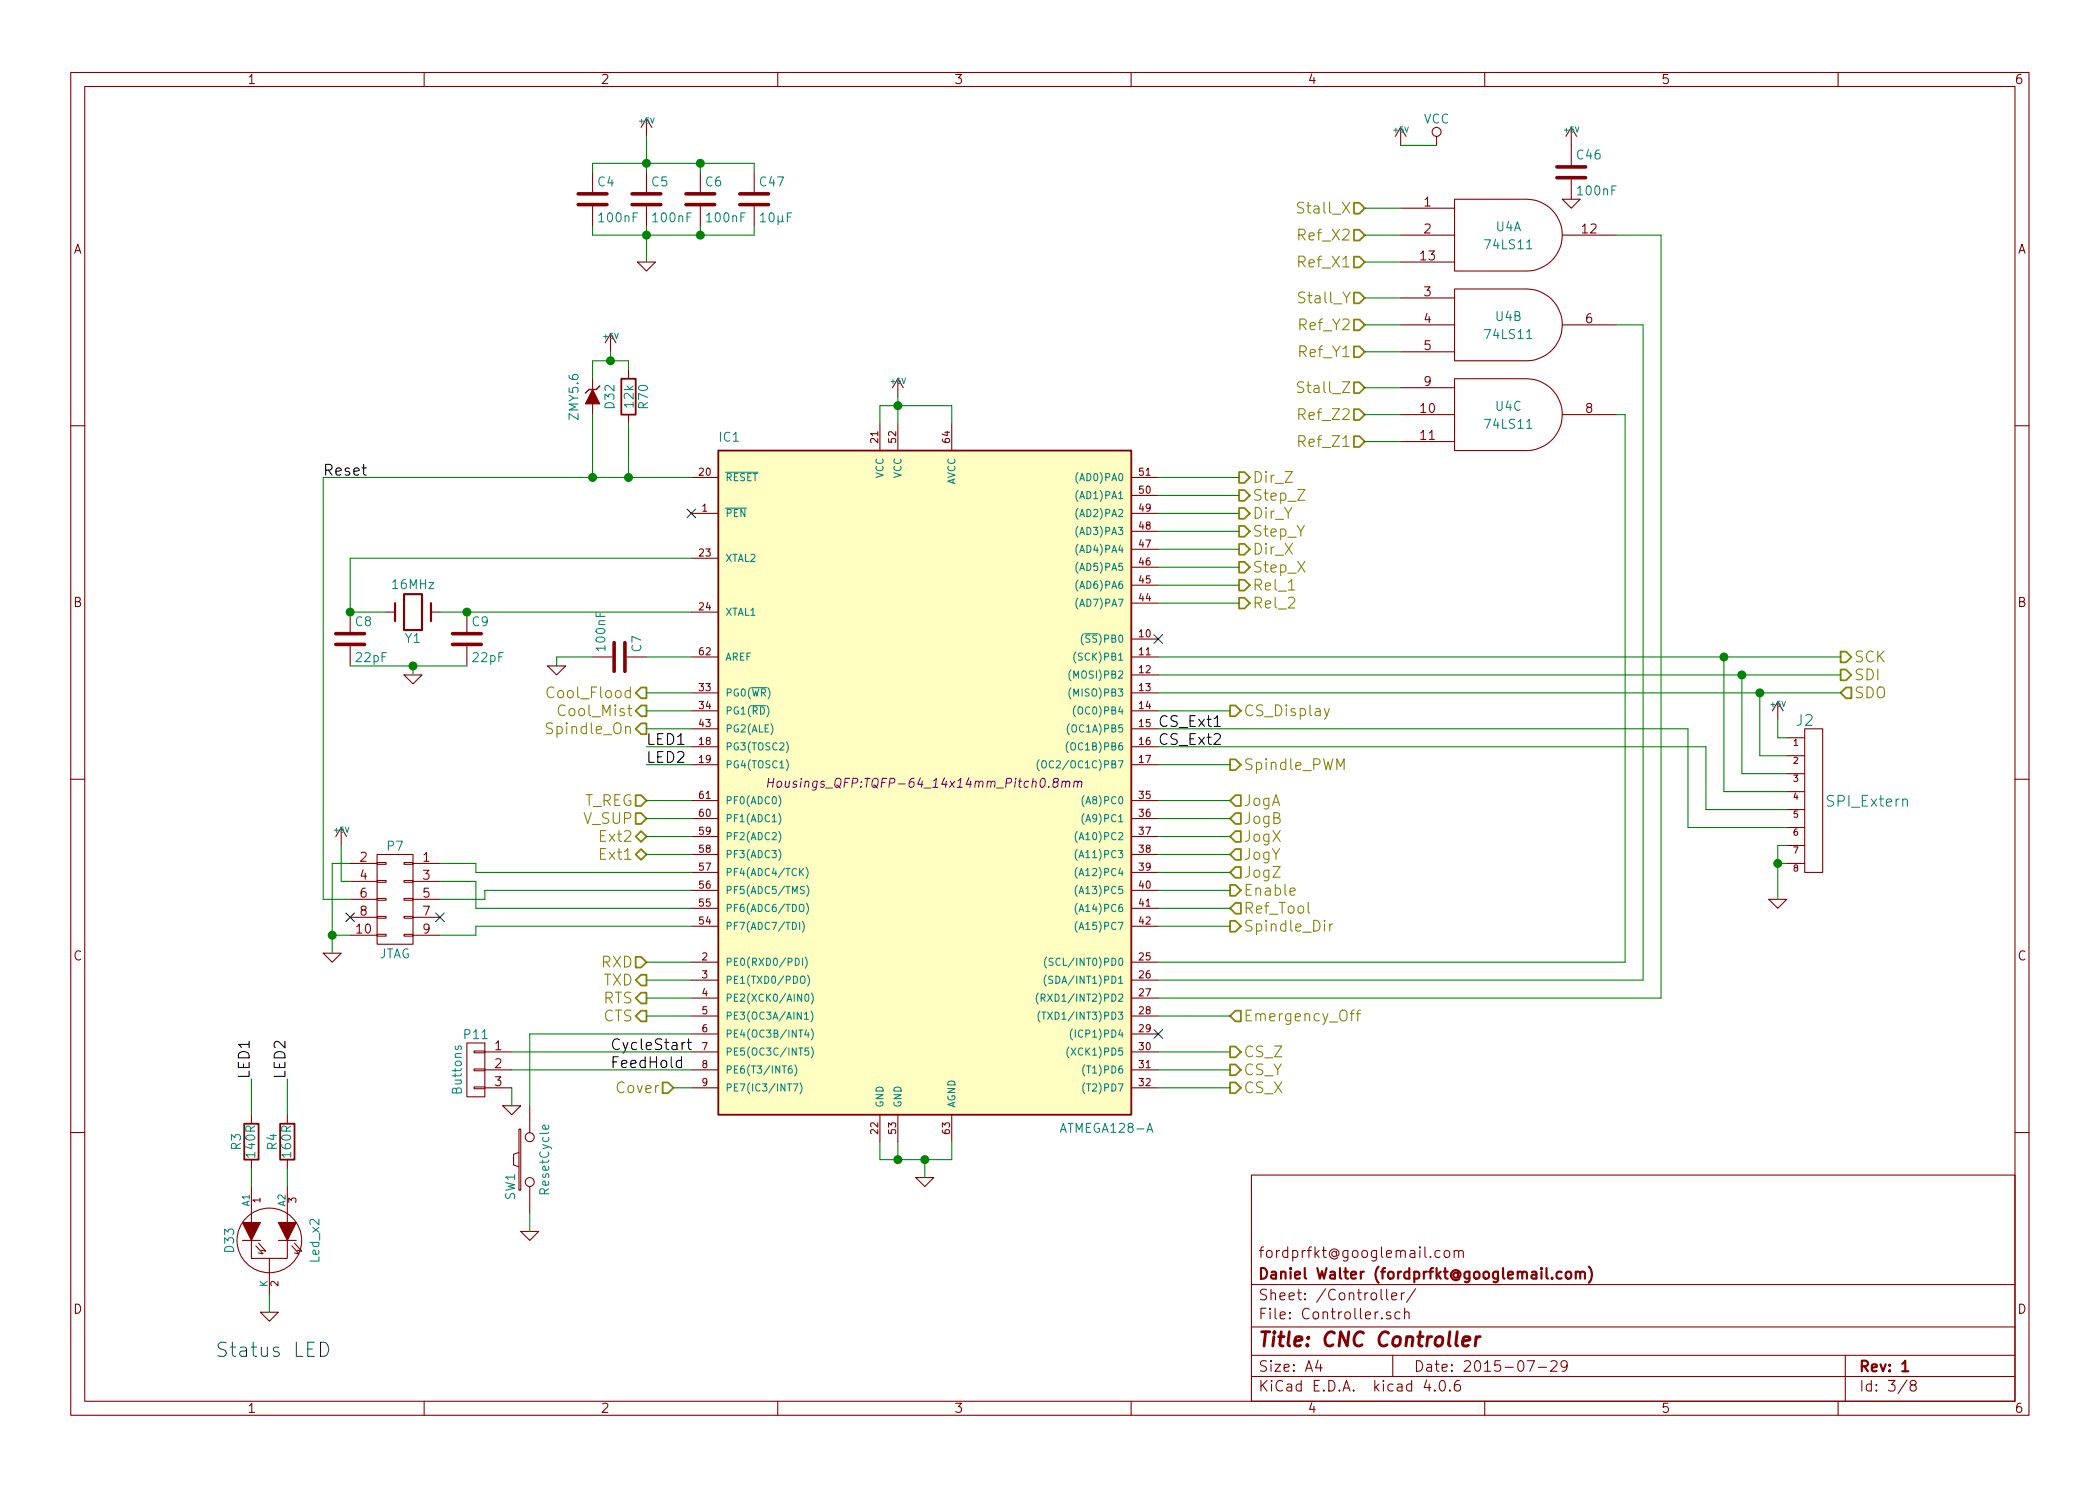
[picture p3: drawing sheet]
EESchema Schematic File Version 2
LIBS:StepperController-rescue
LIBS:74xgxx
LIBS:74xx
LIBS:ac-dc
LIBS:actel
LIBS:adc-dac
LIBS:Altera
LIBS:analog_devices
LIBS:analog_switches
LIBS:atmel
LIBS:audio
LIBS:bbd
LIBS:brooktre
LIBS:cmos_ieee
LIBS:cmos4000
LIBS:conn
LIBS:contrib
LIBS:cypress
LIBS:dc-dc
LIBS:device
LIBS:digital-audio
LIBS:diode
LIBS:display
LIBS:dsp
LIBS:elec-unifil
LIBS:ESD_Protection
LIBS:ftdi
LIBS:gennum
LIBS:graphic
LIBS:hc11
LIBS:intel
LIBS:interface
LIBS:ir
LIBS:Lattice
LIBS:linear
LIBS:logo
LIBS:maxim
LIBS:memory
LIBS:microchip
LIBS:microchip_dspic33dsc
LIBS:microchip_pic10mcu
LIBS:microchip_pic12mcu
LIBS:microchip_pic16mcu
LIBS:microchip_pic18mcu
LIBS:microchip_pic32mcu
LIBS:microcontrollers
LIBS:motor_drivers
LIBS:motorola
LIBS:msp430
LIBS:nordicsemi
LIBS:nxp_armmcu
LIBS:onsemi
LIBS:opto
LIBS:Oscillators
LIBS:philips
LIBS:power
LIBS:Power_Management
LIBS:powerint
LIBS:pspice
LIBS:references
LIBS:regul
LIBS:relays
LIBS:rfcom
LIBS:sensors
LIBS:silabs
LIBS:siliconi
LIBS:stm8
LIBS:stm32
LIBS:supertex
LIBS:switches
LIBS:texas
LIBS:transf
LIBS:transistors
LIBS:ttl_ieee
LIBS:valves
LIBS:video
LIBS:Worldsemi
LIBS:Xicor
LIBS:xilinx
LIBS:Zilog
LIBS:StepperController-cache
EELAYER 25 0
EELAYER END
$Descr A4 11693 8268
encoding utf-8
Sheet 3 8
Title "CNC Controller"
Date "2015-07-29"
Rev "1"
Comp "Daniel Walter (fordprfkt@googlemail.com)"
Comment1 "fordprfkt@googlemail.com"
Comment2 ""
Comment3 ""
Comment4 ""
$EndDescr
Text HLabel 3600 5350 0    60   Input ~ 0
RXD
Text HLabel 3600 5450 0    60   Output ~ 0
TXD
Text HLabel 3600 5550 0    60   Output ~ 0
RTS
Text HLabel 3600 5650 0    60   Output ~ 0
CTS
$Comp
L GND-RESCUE-StepperController #PWR020
U 1 1
P 5150 6550
F 0 "#PWR020" H 5150 6550 30  0001 C CNN
F 1 "GND" H 5150 6480 30  0001 C CNN
F 2 "" H 5150 6550 60  0000 C CNN
F 3 "" H 5150 6550 60  0000 C CNN
	1    5150 6550
	1    0    0    -1  
$EndComp
$Comp
L +5V #PWR021
U 1 1
P 5000 2200
F 0 "#PWR021" H 5000 2290 20  0001 C CNN
F 1 "+5V" H 5000 2290 30  0000 C CNN
F 2 "" H 5000 2200 60  0000 C CNN
F 3 "" H 5000 2200 60  0000 C CNN
	1    5000 2200
	1    0    0    -1  
$EndComp
Text HLabel 10250 3650 2    60   Output ~ 0
SCK
Text HLabel 10250 3850 2    60   Input ~ 0
SDO
Text HLabel 10250 3750 2    60   Output ~ 0
SDI
$Comp
L C C4
U 1 1
P 3300 1100
F 0 "C4" H 3325 1200 50  0000 L CNN
F 1 "100nF" H 3325 1000 50  0000 L CNN
F 2 "Capacitors_SMD:C_0805_HandSoldering" H 3338 950 30  0001 C CNN
F 3 "" H 3300 1100 60  0000 C CNN
	1    3300 1100
	1    0    0    -1  
$EndComp
$Comp
L C C5
U 1 1
P 3600 1100
F 0 "C5" H 3625 1200 50  0000 L CNN
F 1 "100nF" H 3625 1000 50  0000 L CNN
F 2 "Capacitors_SMD:C_0805_HandSoldering" H 3638 950 30  0001 C CNN
F 3 "" H 3600 1100 60  0000 C CNN
	1    3600 1100
	1    0    0    -1  
$EndComp
$Comp
L C C6
U 1 1
P 3900 1100
F 0 "C6" H 3925 1200 50  0000 L CNN
F 1 "100nF" H 3925 1000 50  0000 L CNN
F 2 "Capacitors_SMD:C_0805_HandSoldering" H 3938 950 30  0001 C CNN
F 3 "" H 3900 1100 60  0000 C CNN
	1    3900 1100
	1    0    0    -1  
$EndComp
$Comp
L C C7
U 1 1
P 3450 3650
F 0 "C7" H 3475 3750 50  0000 L CNN
F 1 "100nF" H 3475 3550 50  0000 L CNN
F 2 "Capacitors_SMD:C_0805_HandSoldering" H 3488 3500 30  0001 C CNN
F 3 "" H 3450 3650 60  0000 C CNN
	1    3450 3650
	0    1    -1   0   
$EndComp
$Comp
L +5V #PWR022
U 1 1
P 3600 750
F 0 "#PWR022" H 3600 840 20  0001 C CNN
F 1 "+5V" H 3600 840 30  0000 C CNN
F 2 "" H 3600 750 60  0000 C CNN
F 3 "" H 3600 750 60  0000 C CNN
	1    3600 750 
	1    0    0    -1  
$EndComp
$Comp
L GND-RESCUE-StepperController #PWR023
U 1 1
P 3600 1450
F 0 "#PWR023" H 3600 1450 30  0001 C CNN
F 1 "GND" H 3600 1380 30  0001 C CNN
F 2 "" H 3600 1450 60  0000 C CNN
F 3 "" H 3600 1450 60  0000 C CNN
	1    3600 1450
	1    0    0    -1  
$EndComp
Text HLabel 6900 3150 2    60   Output ~ 0
Step_X
Text HLabel 6900 3050 2    60   Output ~ 0
Dir_X
Text HLabel 6900 2950 2    60   Output ~ 0
Step_Y
Text HLabel 6900 2850 2    60   Output ~ 0
Dir_Y
Text HLabel 6900 2750 2    60   Output ~ 0
Step_Z
Text HLabel 6900 2650 2    60   Output ~ 0
Dir_Z
Text HLabel 7600 1450 0    60   Input ~ 0
Ref_X1
Text HLabel 7600 1300 0    60   Input ~ 0
Ref_X2
Text HLabel 7600 1950 0    60   Input ~ 0
Ref_Y1
Text HLabel 7600 1800 0    60   Input ~ 0
Ref_Y2
Text HLabel 7600 2450 0    60   Input ~ 0
Ref_Z1
Text HLabel 7600 2300 0    60   Input ~ 0
Ref_Z2
Text HLabel 7600 1150 0    60   Input ~ 0
Stall_X
Text HLabel 7600 1650 0    60   Input ~ 0
Stall_Y
Text HLabel 7600 2150 0    60   Input ~ 0
Stall_Z
Text HLabel 6850 4950 2    60   Output ~ 0
Enable
Text HLabel 6850 6050 2    60   Output ~ 0
CS_X
Text HLabel 6850 5950 2    60   Output ~ 0
CS_Y
Text HLabel 6850 5850 2    60   Output ~ 0
CS_Z
Text HLabel 6900 3250 2    60   Output ~ 0
Rel_1
Text HLabel 6900 3350 2    60   Output ~ 0
Rel_2
Text HLabel 6850 5650 2    60   Input ~ 0
Emergency_Off
Text HLabel 6850 4250 2    60   Output ~ 0
Spindle_PWM
Text HLabel 6850 3950 2    60   Output ~ 0
CS_Display
Text HLabel 6850 5050 2    60   Input ~ 0
Ref_Tool
$Comp
L GND-RESCUE-StepperController #PWR024
U 1 1
P 2850 6150
F 0 "#PWR024" H 2850 6150 30  0001 C CNN
F 1 "GND" H 2850 6080 30  0001 C CNN
F 2 "" H 2850 6150 60  0000 C CNN
F 3 "" H 2850 6150 60  0000 C CNN
	1    2850 6150
	1    0    0    -1  
$EndComp
$Comp
L R R4
U 1 1
P 1600 6350
F 0 "R4" V 1680 6350 50  0000 C CNN
F 1 "160R" V 1600 6350 50  0000 C CNN
F 2 "Resistors_SMD:R_0805_HandSoldering" V 1530 6350 30  0001 C CNN
F 3 "" H 1600 6350 30  0000 C CNN
	1    1600 6350
	-1   0    0    1   
$EndComp
$Comp
L R R3
U 1 1
P 1400 6350
F 0 "R3" V 1480 6350 50  0000 C CNN
F 1 "140R" V 1400 6350 50  0000 C CNN
F 2 "Resistors_SMD:R_0805_HandSoldering" V 1330 6350 30  0001 C CNN
F 3 "" H 1400 6350 30  0000 C CNN
	1    1400 6350
	-1   0    0    1   
$EndComp
$Comp
L GND-RESCUE-StepperController #PWR025
U 1 1
P 9900 5000
F 0 "#PWR025" H 9900 5000 30  0001 C CNN
F 1 "GND" H 9900 4930 30  0001 C CNN
F 2 "" H 9900 5000 60  0000 C CNN
F 3 "" H 9900 5000 60  0000 C CNN
	1    9900 5000
	1    0    0    -1  
$EndComp
$Comp
L +5V #PWR026
U 1 1
P 9900 4000
F 0 "#PWR026" H 9900 4090 20  0001 C CNN
F 1 "+5V" H 9900 4090 30  0000 C CNN
F 2 "" H 9900 4000 60  0000 C CNN
F 3 "" H 9900 4000 60  0000 C CNN
	1    9900 4000
	1    0    0    -1  
$EndComp
$Comp
L HEADER_8 J2
U 1 1
P 10050 4450
F 0 "J2" H 10050 4900 60  0000 C CNN
F 1 "SPI_Extern" H 10400 4450 60  0000 C CNN
F 2 "w_conn_strip:vasch_strip_4x2" H 10050 4450 60  0001 C CNN
F 3 "" H 10050 4450 60  0000 C CNN
	1    10050 4450
	1    0    0    -1  
$EndComp
Text HLabel 3600 4050 0    60   Output ~ 0
Spindle_On
$Comp
L +5V #PWR027
U 1 1
P 7800 800
F 0 "#PWR027" H 7800 890 20  0001 C CNN
F 1 "+5V" H 7800 890 30  0000 C CNN
F 2 "" H 7800 800 60  0000 C CNN
F 3 "" H 7800 800 60  0000 C CNN
	1    7800 800 
	1    0    0    -1  
$EndComp
$Comp
L C C46
U 1 1
P 8750 950
F 0 "C46" H 8775 1050 50  0000 L CNN
F 1 "100nF" H 8775 850 50  0000 L CNN
F 2 "Capacitors_SMD:C_0805_HandSoldering" H 8788 800 30  0001 C CNN
F 3 "" H 8750 950 60  0000 C CNN
	1    8750 950 
	1    0    0    -1  
$EndComp
$Comp
L +5V #PWR028
U 1 1
P 8750 800
F 0 "#PWR028" H 8750 890 20  0001 C CNN
F 1 "+5V" H 8750 890 30  0000 C CNN
F 2 "" H 8750 800 60  0000 C CNN
F 3 "" H 8750 800 60  0000 C CNN
	1    8750 800 
	1    0    0    -1  
$EndComp
$Comp
L GND-RESCUE-StepperController #PWR029
U 1 1
P 8750 1100
F 0 "#PWR029" H 8750 1100 30  0001 C CNN
F 1 "GND" H 8750 1030 30  0001 C CNN
F 2 "" H 8750 1100 60  0000 C CNN
F 3 "" H 8750 1100 60  0000 C CNN
	1    8750 1100
	1    0    0    -1  
$EndComp
$Comp
L GND-RESCUE-StepperController #PWR030
U 1 1
P 3100 3700
F 0 "#PWR030" H 3100 3700 30  0001 C CNN
F 1 "GND" H 3100 3630 30  0001 C CNN
F 2 "" H 3100 3700 60  0000 C CNN
F 3 "" H 3100 3700 60  0000 C CNN
	1    3100 3700
	1    0    0    -1  
$EndComp
Text HLabel 3750 6050 0    60   Input ~ 0
Cover
$Comp
L Crystal Y1
U 1 1
P 2300 3400
F 0 "Y1" H 2300 3550 50  0000 C CNN
F 1 "16MHz" H 2300 3250 50  0000 C CNN
F 2 "w_crystal:hc-49_smd" H 2300 3400 50  0001 C CNN
F 3 "" H 2300 3400 50  0000 C CNN
	1    2300 3400
	-1   0    0    1   
$EndComp
$Comp
L C C8
U 1 1
P 1950 3550
F 0 "C8" H 1975 3650 50  0000 L CNN
F 1 "22pF" H 1975 3450 50  0000 L CNN
F 2 "Capacitors_SMD:C_0805_HandSoldering" H 1988 3400 30  0001 C CNN
F 3 "" H 1950 3550 60  0000 C CNN
	1    1950 3550
	1    0    0    -1  
$EndComp
$Comp
L C C9
U 1 1
P 2600 3550
F 0 "C9" H 2625 3650 50  0000 L CNN
F 1 "22pF" H 2625 3450 50  0000 L CNN
F 2 "Capacitors_SMD:C_0805_HandSoldering" H 2638 3400 30  0001 C CNN
F 3 "" H 2600 3550 60  0000 C CNN
	1    2600 3550
	1    0    0    -1  
$EndComp
$Comp
L GND-RESCUE-StepperController #PWR031
U 1 1
P 2300 3750
F 0 "#PWR031" H 2300 3750 30  0001 C CNN
F 1 "GND" H 2300 3680 30  0001 C CNN
F 2 "" H 2300 3750 60  0000 C CNN
F 3 "" H 2300 3750 60  0000 C CNN
	1    2300 3750
	1    0    0    -1  
$EndComp
Text HLabel 3600 4750 0    60   BiDi ~ 0
Ext1
Text HLabel 3600 4650 0    60   BiDi ~ 0
Ext2
$Comp
L C C47
U 1 1
P 4200 1100
F 0 "C47" H 4225 1200 50  0000 L CNN
F 1 "10µF" H 4225 1000 50  0000 L CNN
F 2 "Capacitors_SMD:C_0805_HandSoldering" H 4238 950 30  0001 C CNN
F 3 "" H 4200 1100 60  0000 C CNN
	1    4200 1100
	1    0    0    -1  
$EndComp
Text HLabel 3600 4550 0    60   Input ~ 0
V_SUP
Text HLabel 3600 4450 0    60   Input ~ 0
T_REG
$Comp
L R R70
U 1 1
P 3500 2200
F 0 "R70" V 3580 2200 50  0000 C CNN
F 1 "12k" V 3500 2200 50  0000 C CNN
F 2 "Resistors_SMD:R_0805_HandSoldering" V 3430 2200 30  0001 C CNN
F 3 "" H 3500 2200 30  0000 C CNN
	1    3500 2200
	1    0    0    -1  
$EndComp
$Comp
L +5V #PWR032
U 1 1
P 3400 1950
F 0 "#PWR032" H 3400 2040 20  0001 C CNN
F 1 "+5V" H 3400 2040 30  0000 C CNN
F 2 "" H 3400 1950 60  0000 C CNN
F 3 "" H 3400 1950 60  0000 C CNN
	1    3400 1950
	1    0    0    -1  
$EndComp
$Comp
L ZENERsmall D32
U 1 1
P 3300 2200
F 0 "D32" H 3300 2300 50  0000 C CNN
F 1 "ZMY5.6" H 3300 2100 50  0000 C CNN
F 2 "Diodes_SMD:D_SOT-23_ANK" H 3300 2200 50  0001 C CNN
F 3 "" H 3300 2200 50  0000 C CNN
	1    3300 2200
	0    1    1    0   
$EndComp
Text Label 3600 4150 0    60   ~ 0
LED1
Text Label 3600 4250 0    60   ~ 0
LED2
Text Label 1800 2650 0    60   ~ 0
Reset
Text Label 3400 5950 0    60   ~ 0
FeedHold
Text Label 3400 5850 0    60   ~ 0
CycleStart
Text Label 6450 4050 0    60   ~ 0
CS_Ext1
Text Label 6450 4150 0    60   ~ 0
CS_Ext2
$Comp
L ATMEGA128-A IC1
U 1 1
P 5150 4350
F 0 "IC1" H 4000 6250 50  0000 L BNN
F 1 "ATMEGA128-A" H 5900 2400 50  0000 L BNN
F 2 "Housings_QFP:TQFP-64_14x14mm_Pitch0.8mm" H 5150 4350 50  0000 C CIN
F 3 "" H 5150 4350 50  0000 C CNN
	1    5150 4350
	1    0    0    -1  
$EndComp
$Comp
L 74LS11 U4
U 1 1
P 8400 1300
F 0 "U4" H 8400 1350 50  0000 C CNN
F 1 "74LS11" H 8400 1250 50  0000 C CNN
F 2 "w_smd_dil:so-14" H 8400 1300 50  0001 C CNN
F 3 "" H 8400 1300 50  0000 C CNN
	1    8400 1300
	1    0    0    -1  
$EndComp
$Comp
L 74LS11 U4
U 2 1
P 8400 1800
F 0 "U4" H 8400 1850 50  0000 C CNN
F 1 "74LS11" H 8400 1750 50  0000 C CNN
F 2 "w_smd_dil:so-14" H 8400 1800 50  0001 C CNN
F 3 "" H 8400 1800 50  0000 C CNN
	2    8400 1800
	1    0    0    -1  
$EndComp
$Comp
L 74LS11 U4
U 3 1
P 8400 2300
F 0 "U4" H 8400 2350 50  0000 C CNN
F 1 "74LS11" H 8400 2250 50  0000 C CNN
F 2 "w_smd_dil:so-14" H 8400 2300 50  0001 C CNN
F 3 "" H 8400 2300 50  0000 C CNN
	3    8400 2300
	1    0    0    -1  
$EndComp
$Comp
L CONN_02X05 P7
U 1 1
P 2200 5000
F 0 "P7" H 2200 5300 50  0000 C CNN
F 1 "JTAG" H 2200 4700 50  0000 C CNN
F 2 "w_conn_strip:vasch_strip_5x2" H 2200 3800 50  0001 C CNN
F 3 "" H 2200 3800 50  0000 C CNN
	1    2200 5000
	-1   0    0    -1  
$EndComp
NoConn ~ 2450 5100
$Comp
L GND-RESCUE-StepperController #PWR033
U 1 1
P 1850 5300
F 0 "#PWR033" H 1850 5300 30  0001 C CNN
F 1 "GND" H 1850 5230 30  0001 C CNN
F 2 "" H 1850 5300 60  0000 C CNN
F 3 "" H 1850 5300 60  0000 C CNN
	1    1850 5300
	1    0    0    -1  
$EndComp
$Comp
L +5V #PWR034
U 1 1
P 1900 4700
F 0 "#PWR034" H 1900 4790 20  0001 C CNN
F 1 "+5V" H 1900 4790 30  0000 C CNN
F 2 "" H 1900 4700 60  0000 C CNN
F 3 "" H 1900 4700 60  0000 C CNN
	1    1900 4700
	1    0    0    -1  
$EndComp
NoConn ~ 1950 5100
Text HLabel 6850 4450 2    60   Input ~ 0
JogA
Text HLabel 6850 4550 2    60   Input ~ 0
JogB
Text HLabel 6850 4650 2    60   Input ~ 0
JogX
Text HLabel 6850 4750 2    60   Input ~ 0
JogY
Text HLabel 6850 4850 2    60   Input ~ 0
JogZ
NoConn ~ 6450 5750
NoConn ~ 3850 2850
$Comp
L VCC #PWR035
U 1 1
P 8000 800
F 0 "#PWR035" H 8000 650 50  0001 C CNN
F 1 "VCC" H 8000 950 50  0000 C CNN
F 2 "" H 8000 800 50  0000 C CNN
F 3 "" H 8000 800 50  0000 C CNN
	1    8000 800 
	1    0    0    -1  
$EndComp
$Comp
L Led_x2 D33
U 1 1
P 1500 6900
F 0 "D33" H 1500 7125 50  0000 C CNN
F 1 "Led_x2" H 1500 6650 50  0000 C CNN
F 2 "LEDs:LED_D5.0mm-3" H 1500 6900 50  0001 C CNN
F 3 "" H 1500 6900 50  0000 C CNN
	1    1500 6900
	0    -1   -1   0   
$EndComp
$Comp
L GND-RESCUE-StepperController #PWR036
U 1 1
P 1500 7300
F 0 "#PWR036" H 1500 7300 30  0001 C CNN
F 1 "GND" H 1500 7230 30  0001 C CNN
F 2 "" H 1500 7300 60  0000 C CNN
F 3 "" H 1500 7300 60  0000 C CNN
	1    1500 7300
	1    0    0    -1  
$EndComp
Text Label 1400 6000 1    60   ~ 0
LED1
Text Label 1600 6000 1    60   ~ 0
LED2
$Comp
L SW_PUSH SW1
U 1 1
P 2950 6450
F 0 "SW1" H 3100 6560 50  0000 C CNN
F 1 "ResetCycle" H 2950 6370 50  0000 C CNN
F 2 "SW0773:SW_0773" H 2950 6450 60  0001 C CNN
F 3 "" H 2950 6450 60  0000 C CNN
	1    2950 6450
	0    -1   1    0   
$EndComp
$Comp
L CONN_01X03 P11
U 1 1
P 2650 5950
F 0 "P11" H 2650 6150 50  0000 C CNN
F 1 "Buttons" V 2750 5950 50  0000 C CNN
F 2 "w_conn_jst-ph:b3b-ph-kl" H 2650 5950 50  0001 C CNN
F 3 "" H 2650 5950 50  0000 C CNN
	1    2650 5950
	-1   0    0    -1  
$EndComp
$Comp
L GND-RESCUE-StepperController #PWR037
U 1 1
P 2950 6850
F 0 "#PWR037" H 2950 6850 30  0001 C CNN
F 1 "GND" H 2950 6780 30  0001 C CNN
F 2 "" H 2950 6850 60  0000 C CNN
F 3 "" H 2950 6850 60  0000 C CNN
	1    2950 6850
	1    0    0    -1  
$EndComp
Wire Wire Line
	4900 2250 5300 2250
Connection ~ 5000 2250
Wire Wire Line
	7600 1150 7800 1150
Wire Wire Line
	7600 1650 7800 1650
Wire Wire Line
	7600 2150 7800 2150
Wire Wire Line
	3100 3700 3100 3650
Wire Wire Line
	3600 750  3600 950 
Wire Wire Line
	3600 1250 3600 1450
Wire Wire Line
	3300 950  3300 900 
Wire Wire Line
	3300 900  4200 900 
Connection ~ 3600 900 
Wire Wire Line
	3900 900  3900 950 
Wire Wire Line
	3300 1250 3300 1300
Wire Wire Line
	3300 1300 4200 1300
Connection ~ 3600 1300
Wire Wire Line
	3900 1300 3900 1250
Wire Wire Line
	1950 3400 1950 3100
Connection ~ 2600 3400
Connection ~ 1950 3400
Wire Wire Line
	1950 3700 2600 3700
Wire Wire Line
	2300 3700 2300 3750
Connection ~ 2300 3700
Wire Wire Line
	4200 900  4200 950 
Connection ~ 3900 900 
Wire Wire Line
	4200 1300 4200 1250
Connection ~ 3900 1300
Wire Wire Line
	3500 2650 3500 2350
Wire Wire Line
	3300 2650 3300 2300
Wire Wire Line
	3500 2000 3500 2050
Wire Wire Line
	3300 2000 3500 2000
Wire Wire Line
	3400 2000 3400 1950
Wire Wire Line
	3300 2100 3300 2000
Connection ~ 3400 2000
Wire Wire Line
	4900 6450 5300 6450
Connection ~ 5150 6450
Wire Wire Line
	9950 4200 9800 4200
Wire Wire Line
	9800 4200 9800 3850
Connection ~ 9800 3850
Wire Wire Line
	9950 4300 9700 4300
Wire Wire Line
	9700 4300 9700 3750
Connection ~ 9700 3750
Wire Wire Line
	9950 4400 9600 4400
Wire Wire Line
	9600 4400 9600 3650
Connection ~ 9600 3650
Wire Wire Line
	9950 4800 9900 4800
Wire Wire Line
	9900 4700 9900 5000
Wire Wire Line
	9950 4100 9900 4100
Wire Wire Line
	9900 4100 9900 4000
Connection ~ 3500 2650
Wire Wire Line
	4900 2250 4900 2350
Wire Wire Line
	5000 2200 5000 2350
Wire Wire Line
	5300 2250 5300 2350
Wire Wire Line
	6450 2650 6900 2650
Wire Wire Line
	6900 2750 6450 2750
Wire Wire Line
	6450 2850 6900 2850
Wire Wire Line
	6900 2950 6450 2950
Wire Wire Line
	6450 3050 6900 3050
Wire Wire Line
	6900 3150 6450 3150
Wire Wire Line
	6450 3250 6900 3250
Wire Wire Line
	6900 3350 6450 3350
Wire Wire Line
	3850 4450 3600 4450
Wire Wire Line
	3600 4550 3850 4550
Wire Wire Line
	3850 4650 3600 4650
Wire Wire Line
	3600 4750 3850 4750
Wire Wire Line
	3850 5350 3600 5350
Wire Wire Line
	3600 5450 3850 5450
Wire Wire Line
	6450 3650 10250 3650
Wire Wire Line
	6450 3750 10250 3750
Wire Wire Line
	6450 3850 10250 3850
Wire Wire Line
	6850 5850 6450 5850
Wire Wire Line
	6450 5950 6850 5950
Wire Wire Line
	6850 6050 6450 6050
Wire Wire Line
	4900 6450 4900 6350
Wire Wire Line
	5000 6350 5000 6450
Connection ~ 5000 6450
Wire Wire Line
	5300 6450 5300 6350
Wire Wire Line
	5150 6550 5150 6450
Wire Wire Line
	1800 2650 3850 2650
Wire Wire Line
	3600 3650 3850 3650
Wire Wire Line
	3100 3650 3300 3650
Wire Wire Line
	3600 5550 3850 5550
Wire Wire Line
	3850 5650 3600 5650
Wire Wire Line
	3850 4850 2650 4850
Wire Wire Line
	2650 4850 2650 4800
Wire Wire Line
	2650 4800 2450 4800
Wire Wire Line
	2450 4900 2650 4900
Wire Wire Line
	2650 4900 2650 5050
Wire Wire Line
	2650 5050 3850 5050
Wire Wire Line
	3850 4950 2700 4950
Wire Wire Line
	2700 4950 2700 5000
Wire Wire Line
	2700 5000 2450 5000
Wire Wire Line
	3850 5150 2650 5150
Wire Wire Line
	2650 5150 2650 5200
Wire Wire Line
	2650 5200 2450 5200
Wire Wire Line
	1950 4800 1850 4800
Wire Wire Line
	1850 4800 1850 5300
Wire Wire Line
	1950 5200 1850 5200
Connection ~ 1850 5200
Wire Wire Line
	1950 4900 1900 4900
Wire Wire Line
	1900 4900 1900 4700
Wire Wire Line
	1800 2650 1800 5000
Wire Wire Line
	1800 5000 1950 5000
Connection ~ 3300 2650
Wire Wire Line
	7600 1300 7800 1300
Wire Wire Line
	7800 1450 7600 1450
Wire Wire Line
	7600 1800 7800 1800
Wire Wire Line
	7800 1950 7600 1950
Wire Wire Line
	7600 2300 7800 2300
Wire Wire Line
	7800 2450 7600 2450
Wire Wire Line
	6850 4450 6450 4450
Wire Wire Line
	6450 4550 6850 4550
Wire Wire Line
	6850 4650 6450 4650
Wire Wire Line
	6450 4750 6850 4750
Wire Wire Line
	6850 4850 6450 4850
Wire Wire Line
	6450 5350 9050 5350
Wire Wire Line
	9050 5350 9050 2300
Wire Wire Line
	9050 2300 9000 2300
Wire Wire Line
	6450 5450 9150 5450
Wire Wire Line
	9150 5450 9150 1800
Wire Wire Line
	9150 1800 9000 1800
Wire Wire Line
	9000 1300 9250 1300
Wire Wire Line
	9250 1300 9250 5550
Wire Wire Line
	9250 5550 6450 5550
Wire Wire Line
	6450 4250 6850 4250
Wire Wire Line
	3600 4050 3850 4050
Wire Wire Line
	6850 3950 6450 3950
Wire Wire Line
	6450 4050 9400 4050
Wire Wire Line
	9400 4050 9400 4600
Wire Wire Line
	6450 4150 9500 4150
Wire Wire Line
	9400 4600 9950 4600
Wire Wire Line
	9950 4500 9500 4500
Wire Wire Line
	9500 4500 9500 4150
Wire Wire Line
	9950 4700 9900 4700
Connection ~ 9900 4800
Wire Wire Line
	7800 800  8000 800 
Wire Wire Line
	1500 7200 1500 7300
Wire Wire Line
	1400 6600 1400 6500
Wire Wire Line
	1600 6600 1600 6500
Wire Wire Line
	1400 6200 1400 6000
Wire Wire Line
	1600 6200 1600 6000
Wire Wire Line
	1950 3400 2150 3400
Wire Wire Line
	1950 3100 3850 3100
Wire Wire Line
	2450 3400 3850 3400
Wire Wire Line
	2850 6150 2850 6050
Text Notes 1200 7550 0    79   ~ 0
Status LED
Wire Wire Line
	3750 6050 3850 6050
Wire Wire Line
	2950 5750 2950 6150
Wire Wire Line
	2950 6850 2950 6750
Wire Wire Line
	6450 4950 6850 4950
Wire Wire Line
	6850 5650 6450 5650
Wire Wire Line
	6450 5050 6850 5050
NoConn ~ 6450 3550
Wire Wire Line
	3850 4150 3600 4150
Wire Wire Line
	3600 4250 3850 4250
Wire Wire Line
	2950 5750 3850 5750
Wire Wire Line
	3850 5850 2850 5850
Wire Wire Line
	2850 5950 3850 5950
Text HLabel 6850 5150 2    60   Output ~ 0
Spindle_Dir
Wire Wire Line
	6450 5150 6850 5150
Text HLabel 3600 3950 0    60   Output ~ 0
Cool_Mist
Text HLabel 3600 3850 0    60   Output ~ 0
Cool_Flood
Wire Wire Line
	3600 3950 3850 3950
Wire Wire Line
	3850 3850 3600 3850
$EndSCHEMATC
